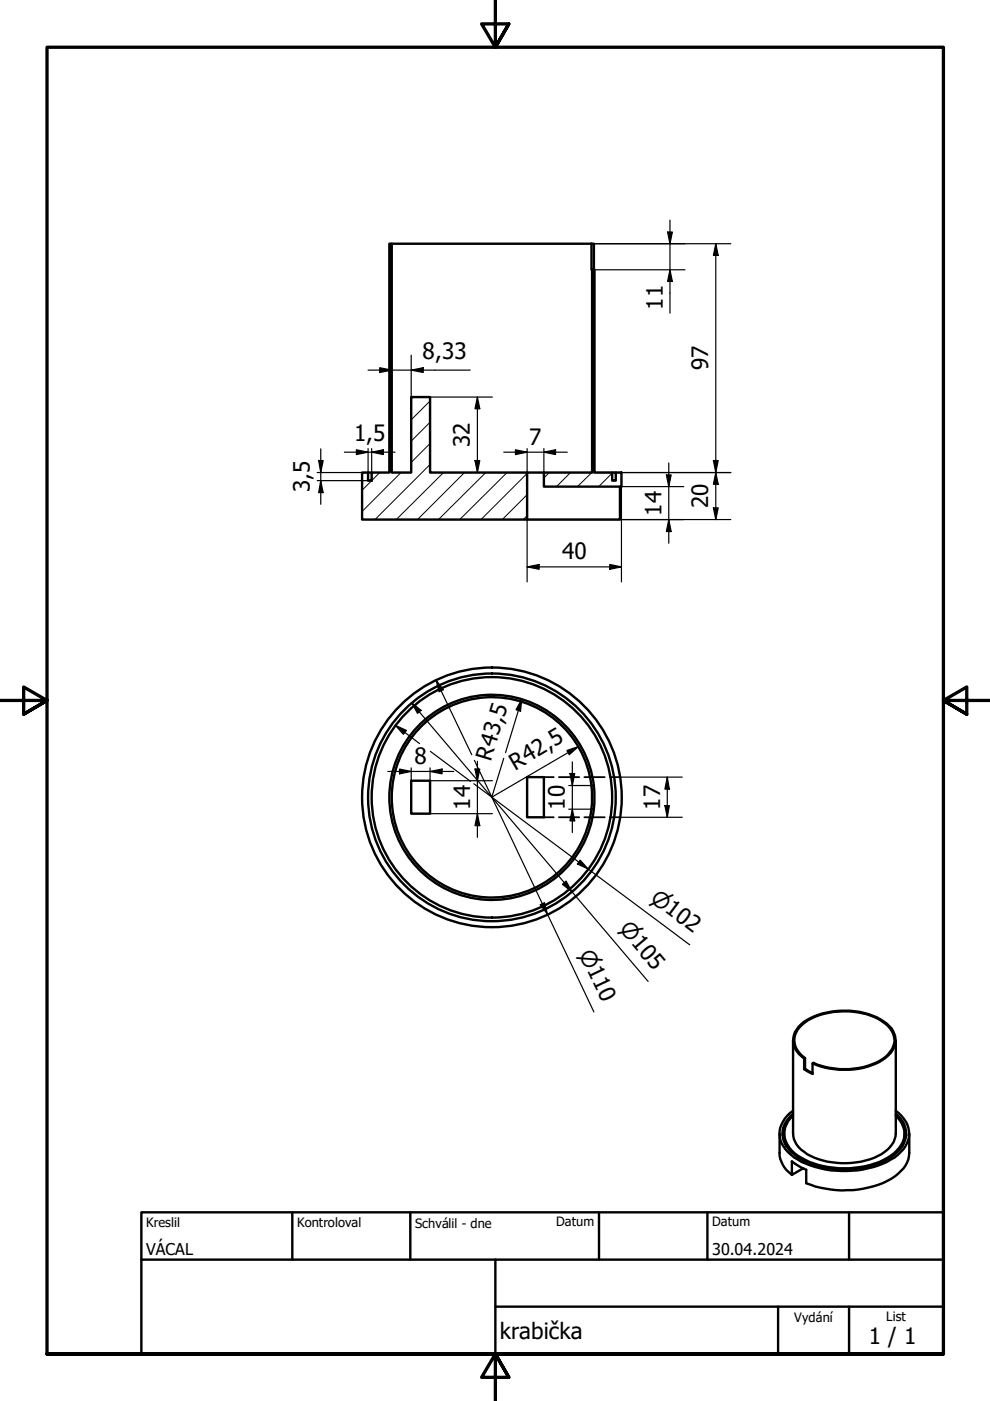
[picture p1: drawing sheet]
<svg xmlns="http://www.w3.org/2000/svg" width="210mm" height="297mm" viewBox="0 0 210 297" stroke-linecap="round" stroke-linejoin="round" font-family="sans-serif">
<g fill="none" stroke="#000" stroke-width=".21">
<path d="M83.1 57.3l-.6 .5M83.1 52.8l-.6 .5M126 59.2l-.5 .5M83.1 79.7l-.6 .5M83.1 75.2l-.6 .5M83.1 70.7l-.6 .5M83.1 66.3l-.6 .5M83.1 61.8l-.6 .5M126 77.1l-.5 .5M126 72.6l-.5 .5M126 68.2l-.5 .4M126 63.7l-.5 .5"/>
<path d="M83.1 97.7l-.6 .5M83.1 93.2l-.6 .5M83.1 88.7l-.6 .5M83.1 84.2l-.6 .5M87.6 84.2l-.4 .4M91.2 94l-4 4M91.2 98.5l-11.7 11.7M91.2 89.5l-4 4M91.2 85l-4 4M126 99.6l-.5 .5M126 95.1l-.5 .5M126 90.6l-.5 .5"/>
<path d="M126 86.1l-.5 .5M126 81.6l-.5 .6M80.5 100.2l-3.7 3.7M85 100.2l-8.2 8.2M94 100.2l-10 10M98.5 100.2l-10 10M103 100.2l-10 10M107.5 100.2l-10 10M111.8 104.9l-5.3 5.3M111.8 100.4l-9.8 9.8M111.8 109.3l-.9 .9M116.5 100.2l-1.2 1.1"/>
<path d="M121 100.2l-3 3M125.5 100.2l-3.1 3M129.8 100.3l-2.9 2.9M131.8 102.8l-.4 .4"/>
</g>
<g fill="none" stroke="#000" stroke-width=".51">
<path d="M82.5 51.7h.6v48.5h4.1v-16h4v16h20.6v10h-35v-10h1.2v1.7h.8v-1.7h3.7zM83.1 51.7h42.3M125.4 51.7v5.5h.1M125.4 51.7h.5v5.5M125.5 57.2h.5v43h3.8v1.7h.8v-1.7h1.2v3h-16.5v-3h10.2zM78 100.2h.8M111.8 100.2h3.5M129.8 100.2h.8M131.4 103.2v7h-19.6M87.2 165.5h4v7h-4zM111.8 164.8h3.5v8.5h-3.5zM125.4 166.6a21.2 21.2 0 0 0-32.4-15.5 21.2 21.2 0 0 0 0 35.9 21.2 21.2 0 0 0 32.4-15.4"/>
<path d="M125.4 166.6l.1 2.8-.1 2.2M125.4 166.5h.5M125.4 171.6h.5M166.7 238.4l-.7 1.7-.1 .6M168.1 220.6v19.7a4.8 4.8 0 0 0 2.4 3.9 15.7 15.7 0 0 0 12.1 2.1 9.6 9.6 0 0 0 6.9-4.2l.4-1.8v-19.7M168.1 236.5a4.9 4.9 0 0 0-.2 7.5 16.2 16.2 0 0 0 11.1 3.7 15.9 15.9 0 0 0 11.1-3.7 4.8 4.8 0 0 0-.2-7.5M168.1 236.1a5.2 5.2 0 0 0-2 5.6 9.6 9.6 0 0 0 6.4 5.2 20.4 20.4 0 0 0 16.5-1.6 5.8 5.8 0 0 0 3-6.2 5.3 5.3 0 0 0-2.1-3M168.1 235.5a5.6 5.6 0 0 0-2.4 6.9 10.3 10.3 0 0 0 6.2 4.7 21.6 21.6 0 0 0 17.8-1.7 6.5 6.5 0 0 0 3.1-4.9 6.2 6.2 0 0 0-2.9-5M170.5 224.5a4.5 4.5 0 0 1-2.2-5.1 7.2 7.2 0 0 1 5.1-4.2 16.4 16.4 0 0 1 14 1.4 4.4 4.4 0 0 1 1.8 6.1 10.4 10.4 0 0 1-7.2 3.9 18.5 18.5 0 0 1-9.7-1.1M170.7 226.6l1.6 .9M170.7 224.3a4.2 4.2 0 0 1-.6-7.1 14.8 14.8 0 0 1 11.6-2.6 10.3 10.3 0 0 1 7.3 3.8 3.8 3.8 0 0 1-.7 5.2 14 14 0 0 1-11.3 3l-1.9-.4-2.6-.9-.2 .2v2.2l-1.8-1M170.7 226.6v-2.3l-.2 .2v2.2"/>
<path d="M170.7 226.6l-.2 .1M191.3 238.4l.6 1.2 .3 1.1M165.3 240.3v4.2a5.9 5.9 0 0 0 2.6 4.6M166.2 240.3a5.6 5.6 0 0 0 .5 2.7M191.8 240.3a5.6 5.6 0 0 1-.5 2.7M192.8 240.3v4.2a5.8 5.8 0 0 1-2.4 4.3 18.6 18.6 0 0 1-11.9 3.6l-4.5-.6-3.1-.9v-2.9l-.8-.4-2.2-1.4v2.9l2.4-1.4"/>
<circle cx="104.3" cy="169.1" r="21.7"/>
<circle cx="104.3" cy="169.1" r="27.5"/>
<circle cx="104.3" cy="169.1" r="26.3"/>
<circle cx="104.3" cy="169.1" r="25.5"/>
</g>
<path d="M115.3 164.8h2.1M115.3 173.3h2.1M118.5 164.8h4.3M118.5 173.3h4.3M123.9 164.8h4.3M123.9 173.3h4.3M129.3 164.8h2.1M129.3 173.3h2.1" fill="none" stroke="#000" stroke-width=".38"/>
<path d="M105 0v10l-2.9-4.9h5.8l-2.9 4.9 2.9-4.9M0 148.5h10l-5-2.8v5.7l5-2.9-5 2.9M210 148.5h-10l5-2.8v5.7l-5-2.9 5 2.9M10 287.1v-277.1h190v277.1h-190h190M107.9 292l-2.9-4.9 2.9 4.9h-5.8l2.9-4.9v9.9" fill="none" stroke="#000" stroke-width=".7"/>
<!-- layer: Nadpis (ISO) -->
<path d="M30 257h170v30.1h-170zM62 257v10.1M87 257v10.1M127 257v10.1M150 257v10.1M180 257v10.1M30 267.1h170M105 277h95M105 267.1v20M165 277v10.1M180 277v10.1" fill="none" stroke="#000" stroke-width=".51"/>
<g fill="none" stroke="#000" stroke-width=".25">
<path d="M125.4 51.7h29.5M126 57.2h19.2M141.5 49.2h1.1l-.6 2.5zM142 57.2l.6 2.5h-1.1zM142 46.7v19.7M151.8 51.7l.5 2.5h-1zM151.8 51.7v58.5M78 78.5h21.7M80.5 78l2.6 .5-2.6 .5zM87.2 78.5l2.5-.5v1zM87.2 75.3v8.9M67.6 97.6h.9l-.5 2.6z"/>
<path d="M68 95.2v11.7M73 95.9h10.8M75.6 95.4l2.4 .5-2.4 .5zM78 95.1v6.8h-10.8M78.8 95.9l2.5-.5v1zM78.8 95.1v6.8M91.2 84.2h13.2M100.7 97.6h1l-.5 2.6zM101.2 84.2l.5 2.5h-1zM101.2 84.2v16M106.8 95.9h13.5M109.3 95.4l2.5 .5-2.5 .5z"/>
<path d="M111.8 95.1v5.1h43.1M115.3 95.9l2.5-.5v1zM115.3 95.1v5.1M141.8 98.2v17M151.3 97.6h1l-.5 2.6zM67.2 100.2h10.8M68 101.9l.5 2.5h-.9zM91.2 100.2h13.2M129.3 119.7l2.5 .5-2.5 .5zM141.3 100.7h1l-.5 2.5zM141.8 110.2l.5 2.5h-1zM145 103.2h-13.2v20.2"/>
<path d="M151.3 107.7h1l-.5 2.5zM151.8 100.2l.5 2.5h-1zM154.9 110.2h-43.1v13.2M111.8 120.2l2.5-.5v1zM111.8 120.2h20M83.8 153.8l2.4 1.1-.7 .8zM83.8 153.8l5.2 3.9M87.3 149l2 1.6-.8 .6zM87.3 149l50.1 59.1M91.2 159.3l8.6 6.4M92.5 144.2l1.5 2-.9 .5zM92.5 144.2l7.5 15.8"/>
<path d="M110.6 148.3l-.2 2.5-1-.3zM110.6 148.3l-3.4 11.3M120.2 159.1l2.4-.8-1.9 1.7zM122.6 158.3l-18.3 10.7 2.5-8.2M82.2 163.6h14M84.7 163.1l2.5 .5-2.5 .5zM87.2 162.8v2.7M91.2 163.6l2.5-.5v1zM91.2 162.8v2.7h13.2M91.2 172.5h13.2M100.5 166.2l45.7 34.1M100.6 161.2l25.3 53.4"/>
<path d="M100.7 163.1h1l-.5 2.4zM101.2 172.5l.5 2.6h-1zM101.2 161.4v16.1M120.6 171.6h4.8M120.6 166.5h4.8M120.8 164h1.1l-.6 2.5zM121.3 171.6l.6 2.4h-1.1zM121.3 161.5v15M131.4 173.3h13.3M131.4 164.8h13.3M141 170.8h.9l-.4 2.5zM141.5 164.8l.4 2.5h-.9z"/>
<path d="M141.5 164.8v8.5M114.6 191.8l.8-.4 .7 2.5zM119.3 187.5l.7-.7 1.3 2.3zM123 182.4l1.7 1.9-2.3-1.1z"/>
</g>
<g fill="#000">
<path d="M141.5 49.2h1.1l-.6 2.5zM142 57.2l.6 2.5h-1.1zM151.8 51.7l.5 2.5h-1zM80.5 78l2.6 .5-2.6 .5zM87.2 78.5l2.5-.5v1zM67.6 97.6h.9l-.5 2.6zM75.6 95.4l2.4 .5-2.4 .5zM78.8 95.9l2.5-.5v1zM100.7 97.6h1l-.5 2.6zM101.2 84.2l.5 2.5h-1zM109.3 95.4l2.5 .5-2.5 .5zM115.3 95.9l2.5-.5v1z"/>
<path d="M151.3 97.6h1l-.5 2.6zM68 101.9l.5 2.5h-.9zM111.8 120.2l2.5-.5v1zM141.3 100.7h1l-.5 2.5zM141.8 110.2l.5 2.5h-1zM151.3 107.7h1l-.5 2.5zM151.8 100.2l.5 2.5h-1zM129.3 119.7l2.5 .5-2.5 .5zM83.8 153.8l2.4 1.1-.7 .8zM87.3 149l2 1.6-.8 .6zM92.5 144.2l1.5 2-.9 .5zM110.6 148.3l-.2 2.5-1-.3z"/>
<path d="M84.7 163.1l2.5 .5-2.5 .5zM91.2 163.6l2.5-.5v1zM100.7 163.1h1l-.5 2.4zM101.2 172.5l.5 2.6h-1zM120.2 159.1l2.4-.8-1.9 1.7zM120.8 164h1.1l-.6 2.5zM121.3 171.6l.6 2.4h-1.1zM141 170.8h.9l-.4 2.5zM141.5 164.8l.4 2.5h-.9zM114.6 191.8l.8-.4 .7 2.5zM119.3 187.5l.7-.7 1.3 2.3zM123 182.4l1.7 1.9-2.3-1.1z"/>
</g>
<g font-size="4.8">
<text x="140.5" y="65.6" transform="rotate(-90 140.5 65.6)">11</text>
<text x="89.6" y="76.1">8,33</text>
<text x="150.2" y="78.5" transform="rotate(-90 150.2 78.5)">97</text>
<text x="75.1" y="93.5">1,5</text>
<text x="99.6" y="94.8" transform="rotate(-90 99.6 94.8)">32</text>
<text x="112.2" y="94.3">7</text>
<text x="65.7" y="104.4" transform="rotate(-90 65.7 104.4)">3,5</text>
<text x="150.2" y="107.8" transform="rotate(-90 150.2 107.8)">20</text>
<text x="140.3" y="109.3" transform="rotate(-90 140.3 109.3)">14</text>
<text x="119.2" y="118.6">40</text>
<text x="87.9" y="162">8</text>
<text x="104.1" y="161.5" transform="rotate(-73 104.1 161.5)">R43,5</text>
<text x="109.2" y="163.4" transform="rotate(-30 109.2 163.4)">R42,5</text>
<text x="99.7" y="171.7" transform="rotate(-90 99.7 171.7)">14</text>
<text x="119.8" y="171.7" transform="rotate(-90 119.8 171.7)">10</text>
<text x="140" y="171.7" transform="rotate(-90 140 171.7)">17</text>
<text x="106" y="284">krabička</text>
<text x="184.2" y="285">1 / 1</text>
</g>
<g font-size="4.6">
<text x="137.6" y="190.9" transform="rotate(37 137.6 190.9)">⌀102</text>
<text x="131.1" y="197" transform="rotate(50 131.1 197)">⌀105</text>
<text x="122.7" y="202.2" transform="rotate(65 122.7 202.2)">⌀110</text>
</g>
<g font-size="3.4">
<text x="31" y="266">VÁCAL</text>
<text x="151" y="266">30.04.2024</text>
</g>
<g font-size="2.7">
<text x="31" y="260.1">Kreslil</text>
<text x="63" y="260.1">Kontroloval</text>
<text x="88" y="260.3">Schválil - dne</text>
<text x="117.9" y="260">Datum</text>
<text x="151" y="260">Datum</text>
<text x="168.4" y="280.3">Vydání</text>
<text x="187.9" y="280">List</text>
</g>
</svg>
